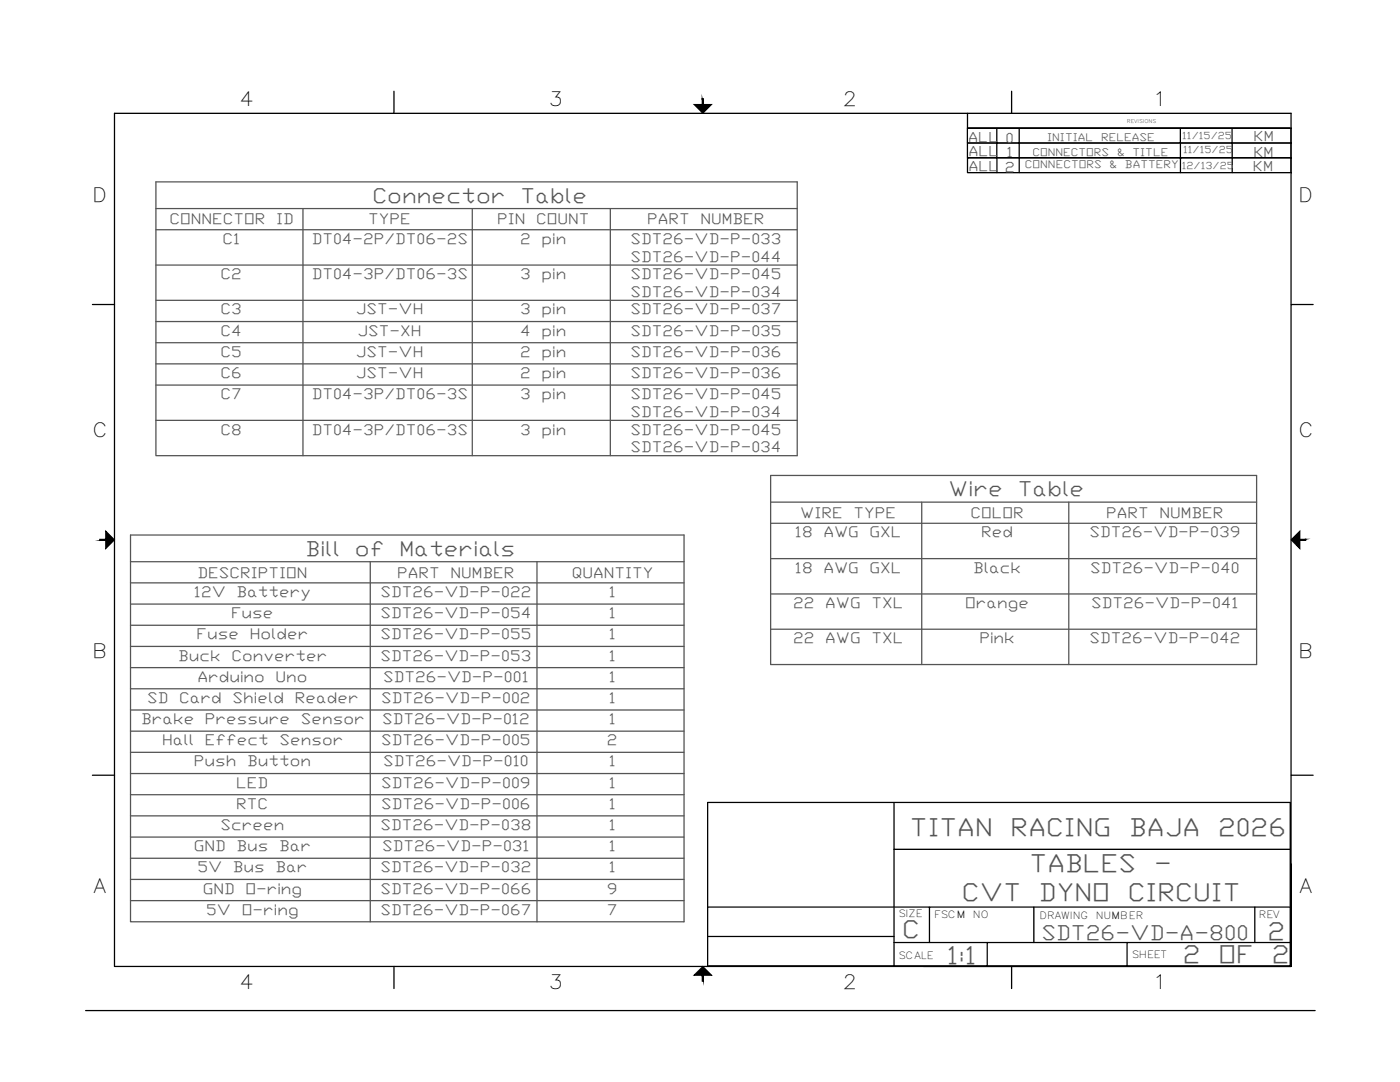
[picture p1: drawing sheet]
<svg xmlns="http://www.w3.org/2000/svg" width="279mm" height="216mm" viewBox="0 0 279 216" stroke-linecap="round" stroke-linejoin="round" font-family="sans-serif">
<!-- layer: Viewport -->
<path d="M257.7 172.3v20.5h-73.4" fill="none" stroke="#000" stroke-width=".25"/>
<!-- layer: Title Block -->
<g fill="none" stroke="#000" stroke-width=".25">
<path d="M78.6 18.2v4.4M201.9 18.2v4.4M22.8 22.6h234.9v170.2h-234.9zM193.1 22.6v2.9h64.6M198.9 25.6v5.9M199 31.5v3M203.4 25.6v5.9M203.4 31.5v3M235.6 25.6v2.9M235.6 28.5v3M235.6 31.5v3M245.9 25.6v2.9"/>
<path d="M245.9 28.5v3M245.9 31.5v3M257.6 25.6h-64.5v2.9h64.5h-64.5v3h64.5M257.7 31.5h-64.6v3h64.6M18.4 60.8h4.4M257.7 60.8h4.4M18.4 154.7h4.4M257.7 154.7h4.4M141.2 160.1h116.3M141.2 160.2v32.5h116.3v-32.5M178.4 160.2v32.5M178.4 169.5h79.1"/>
<path d="M78.6 192.8v4.4M141.2 181h116.3M141.2 186.9h37.2M178.4 188.1h79.1M185.5 181v7.1M197 188.1v4.6M201.9 192.8v4.4M206.3 181v7.1M224.9 188.1v4.6M250.4 181v7.1M17.1 201.6h245.4"/>
</g>
<g fill="#000" stroke="#000" stroke-width=".2">
<path d="M138.5 20.8h3.5l-1.7 1.8zM21.1 106l1.7 1.7-1.7 1.8zM257.7 107.7l1.7-1.7v3.5zM138.5 194.6l1.8-1.8 1.7 1.8z"/>
<path d="M140.1 19.7l.3 1.1v-1.1zM140.1 19.7l.3 1.1h-.3z"/>
<path d="M19.9 107.6v.2l1.2-.2zM19.9 107.8l1.2-.2v.2z"/>
<path d="M259.4 107.8h1.2v-.2zM259.4 107.6h1.2l-1.2 .2z"/>
<path d="M140.1 194.6v1.2h.3zM140.1 194.6h.3v1.2z"/>
</g>
<!-- layer: TAGS -->
<g fill="none" stroke="#545454" stroke-width=".25">
<path d="M31.1 36.3h128v54.6h-128zM31.1 41.6h128M31.1 45.8h128M31.1 52.9h128M31.1 59.9h128M60.5 41.6v49.3M94.3 41.6v49.3M121.8 41.6v49.3M31.1 64.2h128M31.1 68.4h128M31.1 72.6h128M31.1 76.8h128"/>
<path d="M31.1 83.9h128M153.8 94.9h97v37.7h-97zM26 106.8h110.5v77.1h-110.5zM26 112.1h110.5M26 116.3h110.5M73.9 112.1v71.8M107.2 112.1v71.8M153.8 100.2h97M153.8 104.4h97M153.8 111.5h97M153.8 118.5h97M183.9 100.2v32.4"/>
<path d="M213.3 100.2v32.4M26 120.5h110.5M26 124.8h110.5M26 129h110.5M26 133.2h110.5M26 137.4h110.5M153.8 125.6h97M26 141.7h110.5M26 145.9h110.5M26 150.1h110.5M26 154.4h110.5M26 158.6h110.5"/>
<path d="M26 162.8h110.5M26 167h110.5M26 171.3h110.5M26 175.5h110.5M26 179.7h110.5"/>
</g>
<!-- layer: 0 -->
<path d="M257.6 25.6v5.9M257.7 31.5v3" fill="none" stroke="#000" stroke-width=".25"/>
<g font-size="4.9" fill="#545454">
<text x="181.6" y="166.8">TITAN</text>
<text x="201.7" y="166.8">RACING</text>
<text x="225.3" y="166.8">BAJA</text>
<text x="243.1" y="166.8">2026</text>
<text x="205.5" y="173.9">TABLES</text>
<text x="230.3" y="173.9">-</text>
<text x="192" y="179.8">CVT</text>
<text x="207.4" y="179.8">DYNO</text>
<text x="225.1" y="179.8">CIRCUIT</text>
<text x="180" y="187.3">C</text>
<text x="253" y="187.6">2</text>
<text x="189" y="192.3">1:1</text>
<text x="236.1" y="192.2">2</text>
<text x="243.2" y="192.2">OF</text>
<text x="253.8" y="192.2">2</text>
</g>
<g font-size="4.1" fill="#545454">
<text x="74.3" y="40.4">Connector</text>
<text x="103.9" y="40.4">Table</text>
<text x="189.3" y="99">Wire</text>
<text x="203.1" y="99">Table</text>
<text x="61" y="110.9">Bill</text>
<text x="70.8" y="110.9">of</text>
<text x="79.7" y="110.9">Materials</text>
<text x="207.8" y="187.6">SDT26-VD-A-800</text>
</g>
<g font-size="3.9">
<text x="47.8" y="21.1">4</text>
<text x="109.5" y="21.1">3</text>
<text x="168.2" y="21.1">2</text>
<text x="230" y="21.1">1</text>
<text x="18.4" y="40.2">D</text>
<text x="259.1" y="40.2">D</text>
<text x="18.4" y="87.2">C</text>
<text x="259.1" y="87.2">C</text>
<text x="18.4" y="131.2">B</text>
<text x="259.1" y="131.2">B</text>
<text x="18.7" y="178.2">A</text>
<text x="259.3" y="178.2">A</text>
<text x="47.8" y="197.2">4</text>
<text x="109.5" y="197.2">3</text>
<text x="168.2" y="197.2">2</text>
<text x="230" y="197.2">1</text>
</g>
<g font-size="3" fill="#545454">
<text x="33.8" y="44.8">CONNECTOR</text>
<text x="55.1" y="44.8">ID</text>
<text x="73.5" y="44.8">TYPE</text>
<text x="99.2" y="44.8">PIN</text>
<text x="107" y="44.8">COUNT</text>
<text x="129.2" y="44.8">PART</text>
<text x="139.8" y="44.8">NUMBER</text>
<text x="44.4" y="48.7">C1</text>
<text x="62.2" y="48.7">DT04-2P/DT06-2S</text>
<text x="103.8" y="48.7">2</text>
<text x="108.1" y="48.7">pin</text>
<text x="125.8" y="48.7">SDT26-VD-P-033</text>
<text x="125.8" y="52.2">SDT26-VD-P-044</text>
<text x="44" y="55.7">C2</text>
<text x="62.2" y="55.7">DT04-3P/DT06-3S</text>
<text x="103.8" y="55.7">3</text>
<text x="108.1" y="55.7">pin</text>
<text x="125.8" y="55.7">SDT26-VD-P-045</text>
<text x="125.8" y="59.2">SDT26-VD-P-034</text>
<text x="44" y="62.8">C3</text>
<text x="71" y="62.8">JST-VH</text>
<text x="103.8" y="62.8">3</text>
<text x="108.1" y="62.8">pin</text>
<text x="125.8" y="62.8">SDT26-VD-P-037</text>
<text x="44" y="67">C4</text>
<text x="44" y="71.2">C5</text>
<text x="71" y="71.2">JST-VH</text>
<text x="71.4" y="67">JST-XH</text>
<text x="103.8" y="67">4</text>
<text x="103.8" y="71.2">2</text>
<text x="108.1" y="67">pin</text>
<text x="108.1" y="71.2">pin</text>
<text x="125.8" y="67">SDT26-VD-P-035</text>
<text x="125.8" y="71.2">SDT26-VD-P-036</text>
<text x="44" y="75.4">C6</text>
<text x="71" y="75.4">JST-VH</text>
<text x="103.8" y="75.4">2</text>
<text x="108.1" y="75.4">pin</text>
<text x="125.8" y="75.4">SDT26-VD-P-036</text>
<text x="44" y="79.7">C7</text>
<text x="62.2" y="79.7">DT04-3P/DT06-3S</text>
<text x="103.8" y="79.7">3</text>
<text x="108.1" y="79.7">pin</text>
<text x="125.8" y="79.7">SDT26-VD-P-045</text>
<text x="125.8" y="83.2">SDT26-VD-P-034</text>
<text x="44" y="86.7">C8</text>
<text x="62.2" y="86.7">DT04-3P/DT06-3S</text>
<text x="103.8" y="86.7">3</text>
<text x="108.1" y="86.7">pin</text>
<text x="125.8" y="86.7">SDT26-VD-P-045</text>
<text x="125.8" y="90.2">SDT26-VD-P-034</text>
<text x="158.7" y="107.2">18</text>
<text x="159.7" y="103.4">WIRE</text>
<text x="164.3" y="107.2">AWG</text>
<text x="170.4" y="103.4">TYPE</text>
<text x="173.6" y="107.2">GXL</text>
<text x="193.7" y="103.4">COLOR</text>
<text x="195.8" y="107.2">Red</text>
<text x="217.4" y="107.2">SDT26-VD-P-039</text>
<text x="220.8" y="103.4">PART</text>
<text x="231.4" y="103.4">NUMBER</text>
<text x="38.7" y="119.1">12V</text>
<text x="39.4" y="115.3">DESCRIPTION</text>
<text x="47.2" y="119.1">Battery</text>
<text x="75.9" y="119.1">SDT26-VD-P-022</text>
<text x="79.3" y="115.3">PART</text>
<text x="89.9" y="115.3">NUMBER</text>
<text x="114.1" y="115.3">QUANTITY</text>
<text x="121.5" y="119.1">1</text>
<text x="158.7" y="114.3">18</text>
<text x="164.3" y="114.3">AWG</text>
<text x="173.6" y="114.3">GXL</text>
<text x="194.2" y="114.3">Black</text>
<text x="217.6" y="114.3">SDT26-VD-P-040</text>
<text x="46.1" y="123.4">Fuse</text>
<text x="75.9" y="123.4">SDT26-VD-P-054</text>
<text x="121.5" y="123.4">1</text>
<text x="158.3" y="121.3">22</text>
<text x="164.7" y="121.3">AWG</text>
<text x="173.9" y="121.3">TXL</text>
<text x="192.6" y="121.3">Orange</text>
<text x="217.8" y="121.3">SDT26-VD-P-041</text>
<text x="35.5" y="131.8">Buck</text>
<text x="39.2" y="127.6">Fuse</text>
<text x="46.2" y="131.8">Converter</text>
<text x="49.9" y="127.6">Holder</text>
<text x="75.9" y="127.6">SDT26-VD-P-055</text>
<text x="75.9" y="131.8">SDT26-VD-P-053</text>
<text x="121.5" y="127.6">1</text>
<text x="121.5" y="131.8">1</text>
<text x="158.3" y="128.4">22</text>
<text x="164.7" y="128.4">AWG</text>
<text x="173.9" y="128.4">TXL</text>
<text x="195.5" y="128.4">Pink</text>
<text x="217.4" y="128.4">SDT26-VD-P-042</text>
<text x="39.4" y="136">Arduino</text>
<text x="55" y="136">Uno</text>
<text x="76.4" y="136">SDT26-VD-P-001</text>
<text x="121.5" y="136">1</text>
<text x="29.4" y="140.3">SD</text>
<text x="35.8" y="140.3">Card</text>
<text x="46.4" y="140.3">Shield</text>
<text x="58.8" y="140.3">Reader</text>
<text x="76.1" y="140.3">SDT26-VD-P-002</text>
<text x="121.5" y="140.3">1</text>
<text x="28.1" y="144.5">Brake</text>
<text x="32.4" y="148.7">Hall</text>
<text x="40.9" y="148.7">Effect</text>
<text x="40.9" y="144.5">Pressure</text>
<text x="55.8" y="148.7">Sensor</text>
<text x="60.1" y="144.5">Sensor</text>
<text x="76.1" y="148.7">SDT26-VD-P-005</text>
<text x="76.3" y="144.5">SDT26-VD-P-012</text>
<text x="121.1" y="148.7">2</text>
<text x="121.5" y="144.5">1</text>
<text x="38.7" y="152.9">Push</text>
<text x="49.3" y="152.9">Button</text>
<text x="76.4" y="152.9">SDT26-VD-P-010</text>
<text x="121.5" y="152.9">1</text>
<text x="47.2" y="157.2">LED</text>
<text x="47.2" y="161.4">RTC</text>
<text x="76.1" y="157.2">SDT26-VD-P-009</text>
<text x="76.1" y="161.4">SDT26-VD-P-006</text>
<text x="121.5" y="157.2">1</text>
<text x="121.5" y="161.4">1</text>
<text x="44" y="165.6">Screen</text>
<text x="75.9" y="165.6">SDT26-VD-P-038</text>
<text x="121.5" y="165.6">1</text>
<text x="38.7" y="169.8">GND</text>
<text x="47.2" y="169.8">Bus</text>
<text x="55.7" y="169.8">Bar</text>
<text x="76.3" y="169.8">SDT26-VD-P-031</text>
<text x="121.5" y="169.8">1</text>
<text x="39.4" y="174.1">5V</text>
<text x="40.5" y="178.3">GND</text>
<text x="46.5" y="174.1">Bus</text>
<text x="49" y="178.3">O-ring</text>
<text x="55" y="174.1">Bar</text>
<text x="75.9" y="174.1">SDT26-VD-P-032</text>
<text x="75.9" y="178.3">SDT26-VD-P-066</text>
<text x="121.1" y="178.3">9</text>
<text x="121.5" y="174.1">1</text>
<text x="41.2" y="182.5">5V</text>
<text x="48.3" y="182.5">O-ring</text>
<text x="75.9" y="182.5">SDT26-VD-P-067</text>
<text x="121.1" y="182.5">7</text>
</g>
<g font-size="2.8" fill="#545454">
<text x="193.2" y="28.4">ALL</text>
<text x="200.7" y="28.4">0</text>
<text x="250.2" y="28.2">KM</text>
<text x="193.3" y="31.2">ALL</text>
<text x="193.3" y="34.2">ALL</text>
<text x="200.6" y="34.2">2</text>
<text x="200.9" y="31.3">1</text>
<text x="250.1" y="34.1">KM</text>
<text x="250.1" y="31.2">KM</text>
</g>
<g font-size="2.1" fill="#545454">
<text x="209" y="28.1">INITIAL</text>
<text x="219.7" y="28.1">RELEASE</text>
<text x="204.5" y="33.5">CONNECTORS</text>
<text x="206" y="31.1">CONNECTORS</text>
<text x="221.4" y="33.5">&amp;</text>
<text x="222.9" y="31.1">&amp;</text>
<text x="224.5" y="33.5">BATTERY</text>
<text x="226" y="31.1">TITLE</text>
</g>
<g font-size="2" fill="#545454">
<text x="235.9" y="27.7">11/15/25</text>
<text x="235.8" y="33.8">12/13/25</text>
<text x="236.1" y="30.5">11/15/25</text>
</g>
<g font-size="2">
<text x="179.3" y="183">SIZE</text>
<text x="186.4" y="183.3">FSCM</text>
<text x="194.2" y="183.3">NO</text>
<text x="207.5" y="183.4">DRAWING</text>
<text x="218.7" y="183.4">NUMBER</text>
<text x="251.2" y="183.3">REV</text>
<text x="179.3" y="191.3">SCALE</text>
<text x="225.8" y="191.2">SHEET</text>
</g>
<text font-size="1" x="224.9" y="24.6">REVISIONS</text>
</svg>
